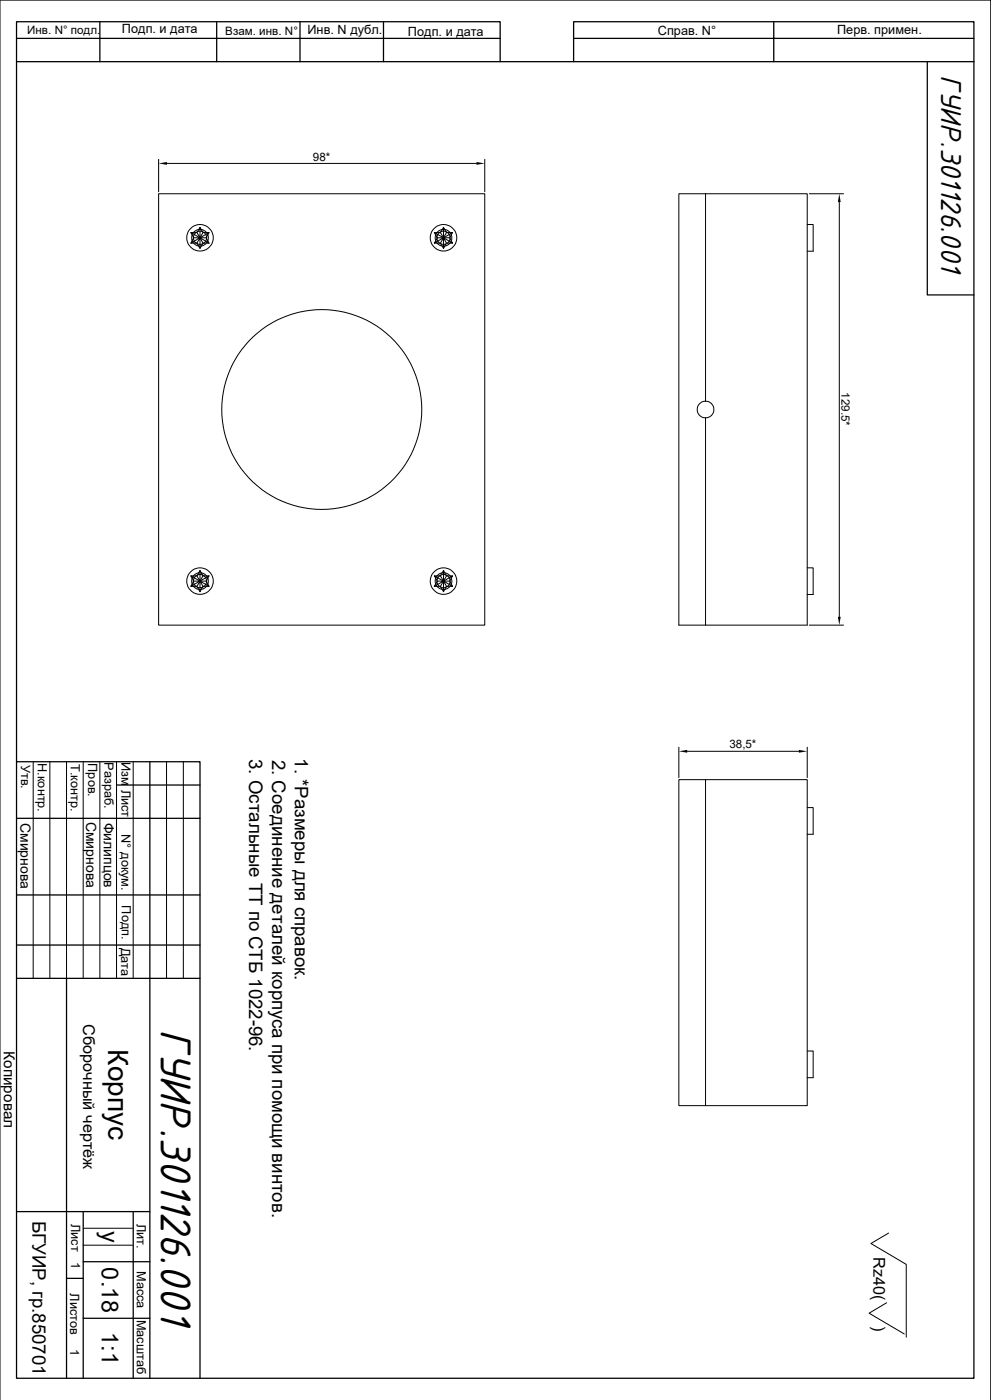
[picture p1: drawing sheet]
<svg xmlns="http://www.w3.org/2000/svg" width="297mm" height="420mm" viewBox="0 0 297 420" stroke-linecap="round" stroke-linejoin="round" font-family="sans-serif">
<g fill="none" stroke="#000" stroke-width=".38">
<path d="M5 18.5h286.9M5 11.5h144.9M29.9 6.5v12M64.9 6.5v12M89.9 6.5v12M114.9 6.5v12M149.9 18.5v-12h-144.9v407h286.9v-407h-120v12M171.9 11.5h120M231.9 6.5v12M277.9 18.5v70h14M5 228.5h54.9v185M34.9 235.5h25"/>
<path d="M44.9 228.5v185M5 245.5h54.9M5 268.5h54.9M5 293.5h54.9M5 283.5h54.9M19.9 293.5v120M5 363.5h39.9M24.9 378.5h20M24.9 363.5v50M39.9 363.5v50M19.9 383.5h5M24.9 395.5h20"/>
</g>
<g fill="none" stroke="#000" stroke-width=".3">
<path d="M47.5 58.1h97.8v129.4h-97.8zM47.5 47.8v9.7M50 49h92.8M145.3 47.8v9.7M211.5 58.1h30.4v129.4h-30.4v-62.2M242.6 58.1h10.2M57.2 69.8h1.8l.9-1.6 .9 1.6h1.9l-.9 1.5 .9 1.6h-1.9l-.9 1.6-.9-1.6h-1.8l.9-1.6zM57.2 69.8l2.7 1.5 2.8-1.5M58.1 71.3h1.8l-2.7 1.6M59 72.9l.9-1.6v3.2M59.9 68.2v3.1l-.9-1.5M60.8 72.9l-.9-1.6 2.8 1.6"/>
<path d="M60.8 69.8l-.9 1.5h1.9M130.2 69.8h1.8l.9-1.6 .9 1.6h1.8l-.9 1.5 .9 1.6h-1.8l-.9 1.6-.9-1.6h-1.8l.9-1.6zM130.2 69.8l2.7 1.5 2.7-1.5M131.1 71.3h1.8l-2.7 1.6M132 72.9l.9-1.6v3.2M132.9 68.2v3.1l-.9-1.5M133.8 72.9l-.9-1.6 2.7 1.6M133.8 69.8l-.9 1.5h1.8M241.9 67.4h1.8v8h-1.8M251.5 60.6v124.4M211.5 120.4v-62.3h-8v129.4h8M211.5 120.4a2.5 2.5 0 0 0-2.5 2.5 2.5 2.5 0 0 0 2.5 2.4"/>
<path d="M211.5 120.4a2.5 2.5 0 0 1 2.5 2.5 2.5 2.5 0 0 1-2.5 2.4M57.2 172.8h1.8l.9-1.6 .9 1.6h1.9l-.9 1.5 .9 1.6h-1.9l-.9 1.6-.9-1.6h-1.8l.9-1.6zM57.2 172.8l2.7 1.5 2.8-1.5M58.1 174.3h1.8l-2.7 1.6M59 175.9l.9-1.6v3.2M59.9 171.2v3.1l-.9-1.5M60.8 175.9l-.9-1.6 2.8 1.6M60.8 172.8l-.9 1.5h1.9M130.2 172.8h1.8l.9-1.6 .9 1.6h1.8l-.9 1.5 .9 1.6h-1.8l-.9 1.6-.9-1.6h-1.8l.9-1.6zM130.2 172.8l2.7 1.5 2.7-1.5M131.1 174.3h1.8l-2.7 1.6M132 175.9l.9-1.6v3.2"/>
<path d="M132.9 171.2v3.1l-.9-1.5M133.8 175.9l-.9-1.6 2.7 1.6M133.8 172.8l-.9 1.5h1.8M241.9 170.3h1.8v8.1h-1.8M242.6 187.5h10.2M9.9 228.5v65M14.9 228.5v65M19.9 228.5v65M24.9 228.5v65M29.9 228.5v65M34.9 228.5v65M39.9 228.5v65"/>
<path d="M49.9 228.5v65M54.9 228.5v65M203.5 233.9h8v97.8h-8zM203.5 224.2v9.1M206 225.4h33.4M211.5 233.9h30.4v97.8h-30.4M241.9 224.2v9.1M241.9 242.3h1.8v8h-1.8M241.9 315.3h1.8v8h-1.8M5 363.5h.1M24.9 368.5h14.8M24.9 373.5h14.8"/>
<path d="M266.3 369.9l-5.3 3.1 10.6 6.3v21.9M265.7 390.8l-5.2 3.2 10.5 6.2M0 419.9v-419.9h296.9v419.9"/>
<circle cx="59.9" cy="71.3" r="1.98"/>
<circle cx="60" cy="71.3" r="4"/>
<circle cx="60" cy="71.3" r="2.51"/>
<circle cx="132.9" cy="71.3" r="1.98"/>
<circle cx="132.9" cy="71.3" r="4"/>
<circle cx="132.9" cy="71.3" r="2.51"/>
<circle cx="96.4" cy="122.9" r="30"/>
<circle cx="59.9" cy="174.3" r="1.98"/>
<circle cx="60" cy="174.3" r="4"/>
<circle cx="60" cy="174.3" r="2.51"/>
<circle cx="132.9" cy="174.3" r="1.98"/>
<circle cx="132.9" cy="174.3" r="4"/>
<circle cx="132.9" cy="174.3" r="2.51"/>
</g>
<path d="M47.5 49l2.5-.4v.8zM142.8 48.6l2.5 .4-2.5 .4zM251.5 58.1l.5 2.5h-.9zM251.1 185h.9l-.5 2.5zM203.5 225.4l2.5-.4v.8zM239.4 225l2.5 .4-2.5 .4z" fill="#000"/>
<text font-size="14" x="48.2" y="308.7" transform="rotate(90 48.2 308.7)">ГУИР.301126.001</text>
<text font-size="9.3" x="282.1" y="22.6" transform="rotate(90 282.1 22.6)">ГУИР.301126.001</text>
<text font-size="8.4" x="32.5" y="314.8" transform="rotate(90 32.5 314.8)">Корпус</text>
<g font-size="7">
<text x="30.5" y="369.2" transform="rotate(90 30.5 369.2)">у</text>
<text x="30.5" y="380.2" transform="rotate(90 30.5 380.2)">0.18</text>
<text x="30.5" y="399.7" transform="rotate(90 30.5 399.7)">1:1</text>
</g>
<g font-size="5.6">
<text x="74.7" y="227.7" transform="rotate(90 74.7 227.7)">3. Остальные ТТ по СТБ 1022-96.</text>
<text x="81.6" y="227.9" transform="rotate(90 81.6 227.9)">2. Соединение деталей корпуса при помощи винтов.</text>
<text x="88.4" y="227.5" transform="rotate(90 88.4 227.5)">1. *Размеры для справок.</text>
<text x="9.7" y="366.2" transform="rotate(90 9.7 366.2)">БГУИР, гр.850701</text>
</g>
<g font-size="4.9">
<text x="24.9" y="307.2" transform="rotate(90 24.9 307.2)">Сборочный чертёж</text>
<text x="261.8" y="377.1" transform="rotate(90 261.8 377.1)">Rz40(</text>
<text x="261.8" y="397.8" transform="rotate(90 261.8 397.8)">)</text>
</g>
<text font-size="4.6" x="1.2" y="315.4" transform="rotate(90 1.2 315.4)">Копировал</text>
<g font-size="4.2">
<text x="6.1" y="246.8" transform="rotate(90 6.1 246.8)">Смирнова</text>
<text x="25.9" y="246.5" transform="rotate(90 25.9 246.5)">Смирнова</text>
<text x="31.1" y="246.8" transform="rotate(90 31.1 246.8)">Филипцов</text>
</g>
<g font-size="3.8">
<text x="36.5" y="9.9">Подп. и дата</text>
<text x="92.2" y="10.3">Инв. N дубл.</text>
<text x="122.3" y="10.7">Подп. и дата</text>
<text x="197.1" y="10.5">Справ. N°</text>
<text x="250.9" y="10.3">Перв. примен.</text>
<text x="6.3" y="229.4" transform="rotate(90 6.3 229.4)">Утв.</text>
<text x="11.3" y="228.9" transform="rotate(90 11.3 228.9)">Н.контр.</text>
<text x="21.3" y="229.1" transform="rotate(90 21.3 229.1)">Т.контр.</text>
<text x="26.5" y="228.9" transform="rotate(90 26.5 228.9)">Пров.</text>
<text x="31.3" y="228.6" transform="rotate(90 31.3 228.6)">Разраб.</text>
<text x="36.4" y="228.7" transform="rotate(90 36.4 228.7)">Изм Лист</text>
<text x="36.4" y="250.3" transform="rotate(90 36.4 250.3)">N° докум.</text>
<text x="36.5" y="271.6" transform="rotate(90 36.5 271.6)">Подп.</text>
<text x="36.4" y="284.3" transform="rotate(90 36.4 284.3)">Дата</text>
<text x="21.4" y="367.2" transform="rotate(90 21.4 367.2)">Лист</text>
<text x="41" y="367.2" transform="rotate(90 41 367.2)">Лит.</text>
<text x="21.4" y="378.6" transform="rotate(90 21.4 378.6)">1</text>
<text x="41" y="381.3" transform="rotate(90 41 381.3)">Масса</text>
<text x="21" y="387.9" transform="rotate(90 21 387.9)">Листов</text>
<text x="41" y="395.8" transform="rotate(90 41 395.8)">Масштаб</text>
<text x="21" y="404.6" transform="rotate(90 21 404.6)">1</text>
</g>
<g font-size="3.5">
<text x="8.1" y="10.3">Инв. N° подл.</text>
<text x="67.5" y="10.4">Взам. инв. N°</text>
<text x="93.8" y="48.4">98*</text>
<text x="252.2" y="117.6" transform="rotate(90 252.2 117.6)">129.5*</text>
<text x="218.6" y="224.3">38,5*</text>
</g>
</svg>
